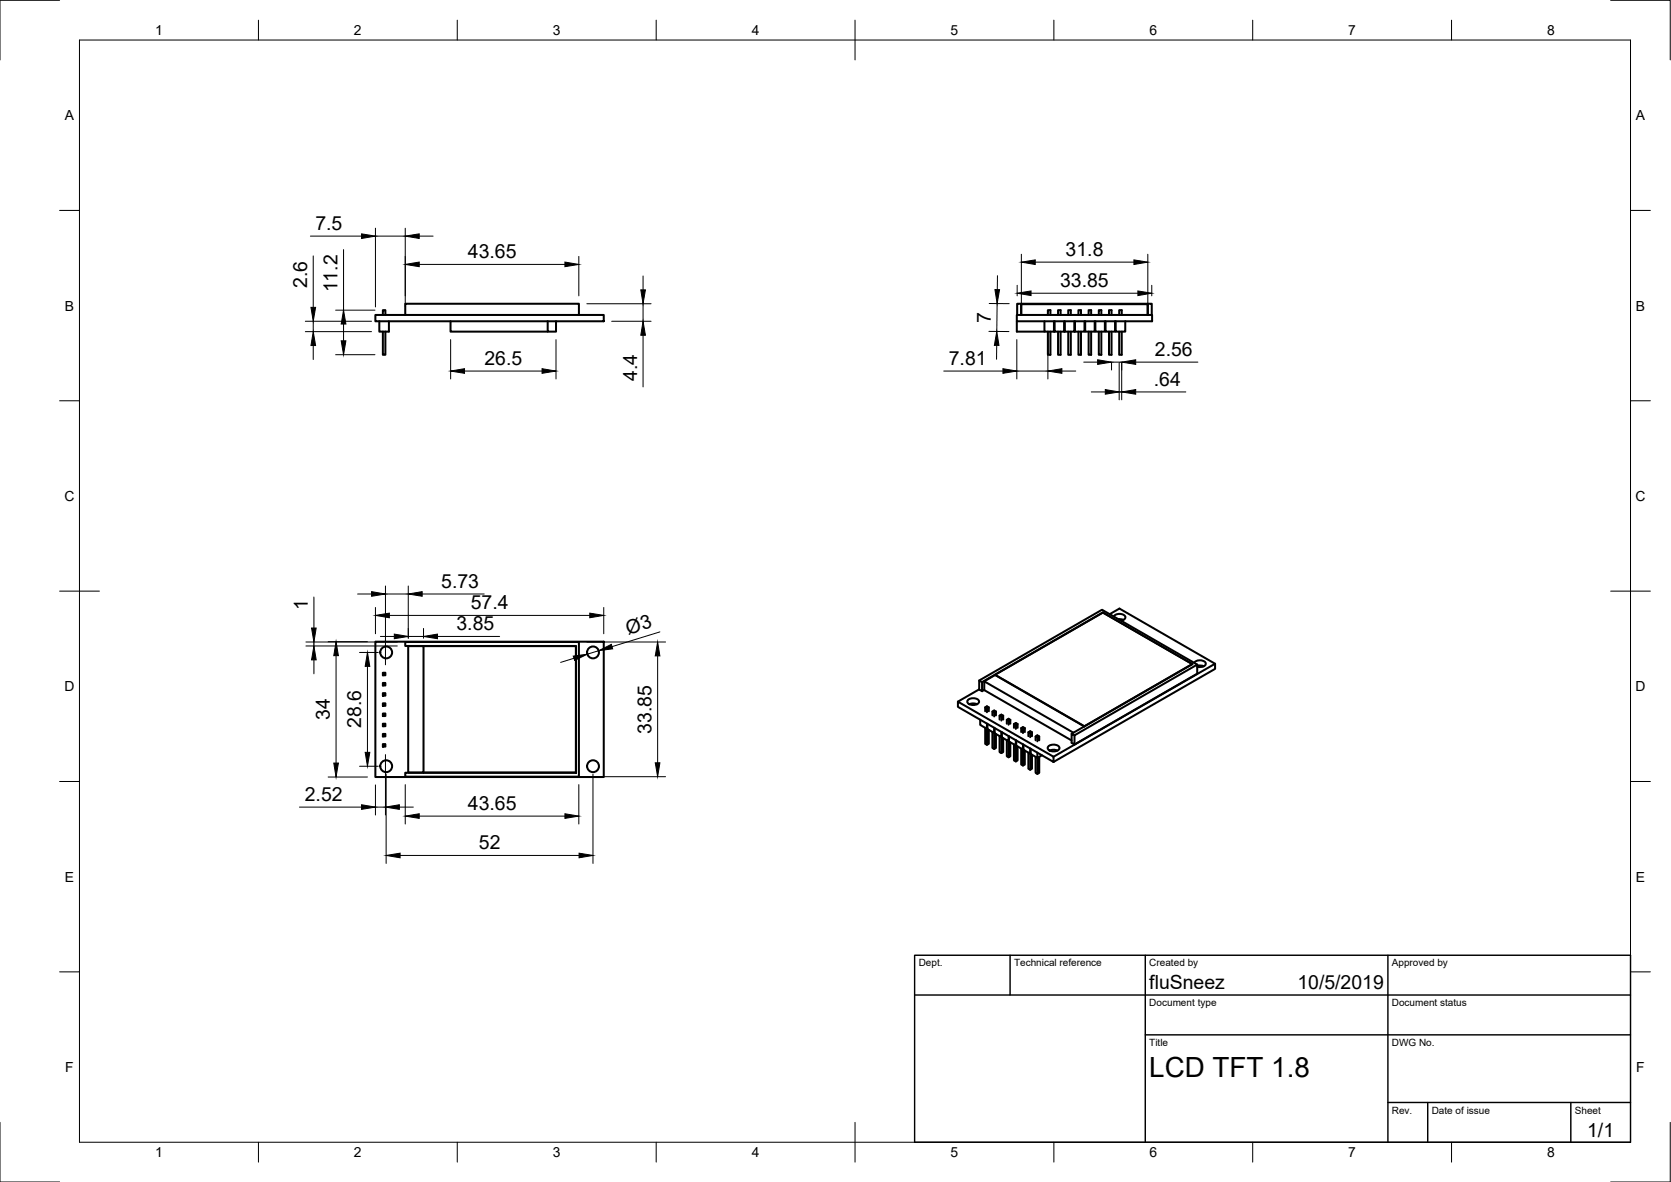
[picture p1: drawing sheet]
<svg xmlns="http://www.w3.org/2000/svg" width="420mm" height="297mm" viewBox="0 0 420 297" stroke-linecap="round" stroke-linejoin="round" font-family="sans-serif">
<!-- layer: Visible -->
<g fill="none" stroke="#000" stroke-width=".51">
<path d="M94.4 79.1h57.4v1.6h-57.4zM96.3 79.1v-1.2h.6v1.2M101.9 79.1v-2.8h43.7v2.8M255.7 79.1h34v1.6h-34zM255.8 79.1v-2.8h1v2.8M256.8 76.3h.1M256.8 79.1v-2.7h31.8v2.7v-2.8h1v2.8M256.8 76.4h31.8M263.5 79.1v-1.2h.6v1.2M266 79.1v-1.2h.7v1.2M268.6 79.1v-1.2h.6v1.2M271.2 79.1v-1.2h.6v1.2"/>
<path d="M273.7 79.1v-1.2h.7v1.2M276.3 79.1v-1.2h.6v1.2M278.8 79.1v-1.2h.7v1.2M281.4 79.1v-1.2h.6v1.2M288.6 76.3h.1M95.4 80.7v2.6h2.4v-2.6M96.3 83.3v5.9h.6v-5.9M113.3 80.7v2.6h24.4M137.7 80.7v2.6h2.1v-2.6M255.7 80.7v2.6h6.9M262.6 80.7v2.6h2.4v-2.6M263.5 83.3v5.9h.6v-5.9"/>
<path d="M265 83.3h.2M265.2 80.7v2.6h2.4v-2.6M266 83.3v5.9h.7v-5.9M267.6 83.3h.1M267.7 80.7v2.6h2.4v-2.6M268.6 83.3v5.9h.6v-5.9M270.1 83.3h.2M270.3 80.7v2.6h2.4v-2.6M271.2 83.3v5.9h.6v-5.9M272.9 80.7v2.6h2.4v-2.6M273.7 83.3v5.9h.7v-5.9M275.4 80.7v2.6h2.4v-2.6"/>
<path d="M276.3 83.3v5.9h.6v-5.9M278 80.7v2.6h2.4v-2.6M278.8 83.3v5.9h.7v-5.9M280.5 80.7v2.6h2.4v-2.6M281.4 83.3v5.9h.6v-5.9M277.3 154l-30.4 17.4v2.3l-.7-.4v-2.3l.7 .4M277.3 153.9l22.5 13-30.3 17.5M279 154.3l2.5-1.4 24 13.9v1.3l-40.6 23.4M280 154.9a1.87 1.87 0 0 1 3 .1 1.03 1.03 0 0 1-1.1 1M281.2 155.6l1.3 .2M94.4 161.3h57.4v34h-57.4zM96.3 179.3h.6v.6h-.6z"/>
<path d="M96.3 176.7h.6v.7h-.6zM96.3 174.2h.6v.6h-.6zM96.3 171.6h.6v.7h-.6zM96.3 169.1h.6v.6h-.6zM101.9 161.3h43.7v33.9h-43.7v-1h42.9v-31.9h-42.9zM102.6 162.4h3.9v31.7h-3.9zM106.5 162.4h38.3v31.7h-38.3M240.9 176.3l24 13.9v1.3l-24-13.9zM243.4 175.9a1.95 1.95 0 0 1 2.8 .3 1.29 1.29 0 0 1-1.7 1 .9 .9 0 0 1-1-.3 .9 .9 0 0 1-.1-1zM243.7 177l.8-.2 1.2 .2M246.2 171l30.9-17.8 23.9 13.8v2.3l-30.8 17.8M246.2 173.2l-5.3 3.1"/>
<path d="M247.5 171.2l2.7-1.6 22.4 13M247.5 173.4l-.6 .3M247.7 177.8l.5 .2M248.6 178.7v-.9l-.4 .2v1M248.6 177.8l-.4-.3-.5 .3v.9M249.5 178.8l.5 .3M250.2 169.6l22.5 12.9M250.4 179.8v-1l-.4 .3v1M250.4 178.8l-.4-.3-.5 .3v1M251.3 179.8l.5 .3M252.2 179.8l-.4-.2-.5 .2v1M299.8 166.9l-22.5-12.9-27.1 15.6"/>
<path d="M299.8 166.9l-27.1 15.6M300.3 166.6a1.89 1.89 0 0 1 2.9 .1 1.56 1.56 0 0 1-2.2 .9M301 167l-30.8 17.8v2.3l-.7-.4v-2.3l.7 .4M301 167.3l.9-.1 .8 .2M305.5 166.8l-40.6 23.4M96.3 187h.6v.6h-.6zM96.3 184.4h.6v.7h-.6zM96.3 181.9h.6v.6h-.6zM246.5 180.9v1.3l1.7 1v-1.4M247.7 182.9v4l.5 .3M248.3 181.9v1.3l1.7 1v-1.3M248.3 183.1l-.1 4.1 .4-.3v-3.5"/>
<path d="M249.5 183.9v4.1l.5 .2M250.1 183v1.3l1.7 .9v-1.3M250.1 184.1l-.1 4.1 .4-.2v-3.5M251.3 185v4l.5 .3M251.9 184v1.3l1.7 1v-1.3M251.9 185.2l-.1 4.1 .4-.3v-3.5M252.2 180.8v-1l-.4 .3v1M253.2 186v4l.4 .3M253.2 180.9l.4 .3M253.7 185v1.4l1.7 .9v-1.3M253.7 186.2l-.1 4.1 .4-.3v-3.5M254 181.9v-1l-.4 .3v.9"/>
<path d="M254 180.9l-.4-.3-.4 .3v1M255 187.1v4l.4 .3M255 181.9l.4 .3M255.5 186.1v1.3l1.7 1v-1.3M255.5 187.3l-.1 4.1 .5-.3v-3.5M255.9 182.9v-1l-.5 .3v1M255.9 181.9l-.5-.2-.4 .2v1M256.8 188.1v4l.4 .3M256.8 183l.4 .2M257.3 187.1v1.3l1.7 1v-1.3M257.3 188.3l-.1 4.1 .5-.3v-3.5M257.7 184v-1l-.5 .2v1"/>
<path d="M257.7 183l-.5-.3-.4 .3v1M258.6 189.2v4l.4 .2M258.6 184l.4 .3M259.1 188.2v1.3l1.7 1v-1.3M259.1 189.3l-.1 4.1 .5-.2v-3.5M259.5 185v-1l-.5 .3v1M259.5 184l-.5-.2-.4 .2v1M260.4 190.2v4l.4 .3M260.4 185.1l.4 .2M261.3 186v-.9l-.5 .2v1M261.3 185.1l-.5-.3-.4 .3v.9M262 189.8l-1.2 .7v4l.5-.3v-4"/>
<path d="M263.6 187.6a1.95 1.95 0 0 1 2.8 .2 1.29 1.29 0 0 1-1.7 1 .9 .9 0 0 1-1-.2 .9 .9 0 0 1-.1-1zM263.9 188.6l.8-.2 1.2 .2M269.9 184.1l-22.4-12.9v2.2l22 12.7"/>
<circle cx="97.1" cy="164" r="1.49"/>
<circle cx="149.1" cy="164" r="1.49"/>
<circle cx="97.1" cy="192.5" r="1.49"/>
<circle cx="149.1" cy="192.5" r="1.49"/>
</g>
<!-- layer: Border -->
<g fill="none" stroke="#000" stroke-width=".25">
<path d="M15 .1h-15v15M20 10.1h390v276.9h-390zM65 5.1v5M115 5.1v5M165 5.1v5M215 5.1v10M265 5.1v5M315 5.1v5M365 5.1v5M405 .1h15v15M15 52.9h5M410 52.9h5"/>
<path d="M15 100.7h5M410 100.7h5M15 148.6h10M405 148.6h10M15 196.4h5M410 196.4h5M15 244.2h5M410 244.2h5M0 282.1v14.9h15M65 287v5M115 287v5M165 287v5"/>
<path d="M215 282.1v9.9M265 287v5M315 287v5M365 287v5M420 282.1v14.9h-15"/>
</g>
<!-- layer: TitleBlock -->
<path d="M230 240.1h180v46.9h-180zM230 250h180M254 240.1v9.9M288 240.1v46.9M349 240.1v46.9M288 260.1h122M349 277.1h61M359 277.1v9.9M395 277.1v9.9" fill="none" stroke="#000" stroke-width=".36"/>
<!-- layer: Dimensions -->
<g fill="none" stroke="#000" stroke-width=".25">
<path d="M78 59.3h12.9M94.4 57.3v19.8M94.4 59.3h7.5M101.9 57.3v19.8M105.4 59.3h3.5M78.8 64.3v12.9M84.4 77.9h9.9M86.4 62.7v15.2M105.4 66.4h36.6M145.5 64.4v9.9M147.6 76.3h16.1M161.7 69.3v3.5"/>
<path d="M161.7 76.3v4.4M248.7 76.3h5M250.7 76.3l-.1 7M250.8 69.3v3.5M255.8 71.7v2.6M256.8 63.9v13.2M259.2 73.7h26.9M260.3 65.9h24.8M288.6 63.9v13.2M289.6 71.7v2.6M76.8 80.7h16.6M76.8 83.3h16.6"/>
<path d="M78.8 80.7v2.6M78.8 86.8v3.5M84.4 89.1h9.9M86.4 81.4v4.2M113.3 85.4v9.8M116.8 93.2h19.5M139.8 85.4v9.8M153.8 80.7h9.9M161.7 84.3v12.9M237.3 93.2h14.9M248.6 83.3h5.1M250.6 86.8v3.5"/>
<path d="M255.7 93.2h7.8M255.7 85.4v9.8M263.5 85.4v9.8M267 93.2h3.5M272.5 91h3.5M274.4 98.5h3.5M279.5 91.2v1.8M279.5 91h2.5M281.4 91.2v9.3M281.4 98.5h.6M282 91.2v9.3M285.6 91h15.6"/>
<path d="M285.6 98.5h12.6M78.9 150v7.8M89.9 149.3h3.5M94.4 152.7v6.6M95.7 159.9h3.4M96.9 147.3v19.8M96.9 149.3h5.8M97.9 154.7h50.4M102.7 147.3v13.1M102.7 159.9h3.8M106.2 149.3h15.6M106.5 157.9v2.5"/>
<path d="M110 159.9h15.6M151.8 152.7v6.6M165.9 158.8l-12 3.7M76.9 161.3h23M76.9 162.3h23M78.9 161.3v1M78.9 165.8v3.5M82.5 161.3h9.9M84.5 164.8v27M90.4 164h4.7M92.4 167.5v21.6M144.3 165.4l-3.3 1.1"/>
<path d="M147.6 161.3h19.7M150.5 163.5l-2.8 .9M165.4 164.8v26.9M82.5 195.3h9.9M90.4 192.6h4.7M94.4 197.3v7.5M96.9 189.6v15.2M97.1 194.5v22.5M101.9 197.2v9.9M145.5 197.2v9.9M147.6 195.2h19.7M149.1 194.5v22.5"/>
<path d="M75.3 202.8h15.6M94.4 202.8h2.5M100.4 202.8h3.5M100.6 215h45M105.4 205.1h36.6"/>
</g>
<g fill="#000" stroke="#000" stroke-width=".25">
<path d="M90.9 58.8l3.5 .5-3.5 .6zM101.9 59.3l3.5-.5v1.1zM78.2 77.2h1.2l-.6 3.5zM101.9 66.4l3.5-.5v1.1zM142 65.9l3.5 .5-3.5 .6zM161.1 72.8h1.2l-.6 3.5zM250.2 72.8h1.1l-.6 3.5zM255.8 73.7l3.4-.6v1.2zM256.8 65.9l3.5-.6v1.2zM285.1 65.3l3.5 .6-3.5 .6zM286.1 73.1l3.5 .6-3.5 .6zM78.8 83.3l.6 3.5h-1.2z"/>
<path d="M85.8 85.6h1.2l-.6 3.5zM86.4 77.9l.6 3.5h-1.2zM113.3 93.2l3.5-.5v1.1zM136.3 92.7l3.5 .5-3.5 .6zM161.7 80.7l.6 3.6h-1.2zM250.6 83.3l.6 3.5h-1.2zM252.2 92.7l3.5 .5-3.5 .6zM263.5 93.2l3.5-.5v1.1zM276 90.4l3.5 .6-3.5 .6zM277.9 97.9l3.5 .6-3.5 .6zM282 91l3.6-.6v1.2zM282 98.5l3.6-.6v1.2z"/>
<path d="M78.3 157.8h1.2l-.6 3.5zM93.4 148.7l3.5 .6-3.5 .5zM94.4 154.7l3.5-.6v1.1zM99.1 159.3l3.6 .6-3.6 .6zM102.7 149.3l3.5-.6v1.1zM106.5 159.9l3.5-.6v1.2zM148.3 154.1l3.5 .6-3.5 .5zM78.9 162.3l.6 3.5h-1.2zM84.5 161.3l.6 3.5h-1.2zM92.4 164l.6 3.5h-1.2zM144.1 164.9l3.6-.5-3.2 1.6zM150.5 163.5l3.2-1.6 .4 1.2z"/>
<path d="M165.4 161.3l.5 3.5h-1.1zM83.9 191.8h1.2l-.6 3.5zM91.8 189.1h1.2l-.6 3.5zM164.8 191.7h1.1l-.5 3.5zM90.9 202.2l3.5 .6-3.5 .6zM96.9 202.8l3.5-.6v1.2zM97.1 215l3.5-.6v1.2zM101.9 205.1l3.5-.6v1.2zM142 204.5l3.5 .6-3.5 .6zM145.6 214.4l3.5 .6-3.5 .6z"/>
</g>
<text font-size="7" x="289" y="270.6">LCD TFT 1.8</text>
<g font-size="4.9">
<text x="79.3" y="57.8">7.5</text>
<text x="117.7" y="64.9">43.65</text>
<text x="267.9" y="64.3">31.8</text>
<text x="77.2" y="72.4" transform="rotate(-90 77.2 72.4)">2.6</text>
<text x="84.9" y="73.5" transform="rotate(-90 84.9 73.5)">11.2</text>
<text x="266.6" y="72.1">33.85</text>
<text x="249.2" y="81.1" transform="rotate(-90 249.2 81.1)">7</text>
<text x="290.4" y="89.4">2.56</text>
<text x="121.8" y="91.7">26.5</text>
<text x="160.2" y="95.8" transform="rotate(-90 160.2 95.8)">4.4</text>
<text x="238.6" y="91.7">7.81</text>
<text x="290.1" y="96.9">.64</text>
<text x="111" y="147.7">5.73</text>
<text x="77.4" y="153.4" transform="rotate(-90 77.4 153.4)">1</text>
<text x="118.4" y="153.1">57.4</text>
<text x="114.8" y="158.4">3.85</text>
<text x="158" y="159.5" transform="rotate(-17 158 159.5)">Ø3</text>
<text x="82.9" y="181" transform="rotate(-90 82.9 181)">34</text>
<text x="90.8" y="183" transform="rotate(-90 90.8 183)">28.6</text>
<text x="163.8" y="184.4" transform="rotate(-90 163.8 184.4)">33.85</text>
<text x="76.6" y="201.3">2.52</text>
<text x="117.7" y="203.5">43.65</text>
<text x="120.4" y="213.4">52</text>
<text x="289" y="248.5">fluSneez</text>
<text x="326.2" y="248.5">10/5/2019</text>
<text x="399.1" y="285.7">1/1</text>
</g>
<g font-size="3.5">
<text x="39" y="8.8">1</text>
<text x="89" y="8.8">2</text>
<text x="139" y="8.8">3</text>
<text x="189" y="8.8">4</text>
<text x="239" y="8.8">5</text>
<text x="289" y="8.8">6</text>
<text x="339" y="8.8">7</text>
<text x="389" y="8.8">8</text>
<text x="16.3" y="30.2">A</text>
<text x="411.3" y="30.2">A</text>
<text x="16.3" y="78">B</text>
<text x="411.3" y="78">B</text>
<text x="16.2" y="125.9">C</text>
<text x="411.2" y="125.9">C</text>
<text x="16.2" y="173.7">D</text>
<text x="411.2" y="173.7">D</text>
<text x="16.3" y="221.6">E</text>
<text x="411.3" y="221.6">E</text>
<text x="16.4" y="269.4">F</text>
<text x="411.4" y="269.4">F</text>
<text x="39" y="290.8">1</text>
<text x="89" y="290.8">2</text>
<text x="139" y="290.8">3</text>
<text x="189" y="290.8">4</text>
<text x="239" y="290.8">5</text>
<text x="289" y="290.8">6</text>
<text x="339" y="290.8">7</text>
<text x="389" y="290.8">8</text>
</g>
<g font-size="2.5">
<text x="231" y="242.9">Dept.</text>
<text x="255" y="242.9">Technical reference</text>
<text x="289" y="242.9">Created by</text>
<text x="350" y="242.9">Approved by</text>
<text x="289" y="252.8">Document type</text>
<text x="350" y="252.8">Document status</text>
<text x="289" y="262.9">Title</text>
<text x="350" y="262.9">DWG No.</text>
<text x="350" y="279.9">Rev.</text>
<text x="360" y="279.9">Date of issue</text>
<text x="396" y="279.9">Sheet</text>
</g>
</svg>
